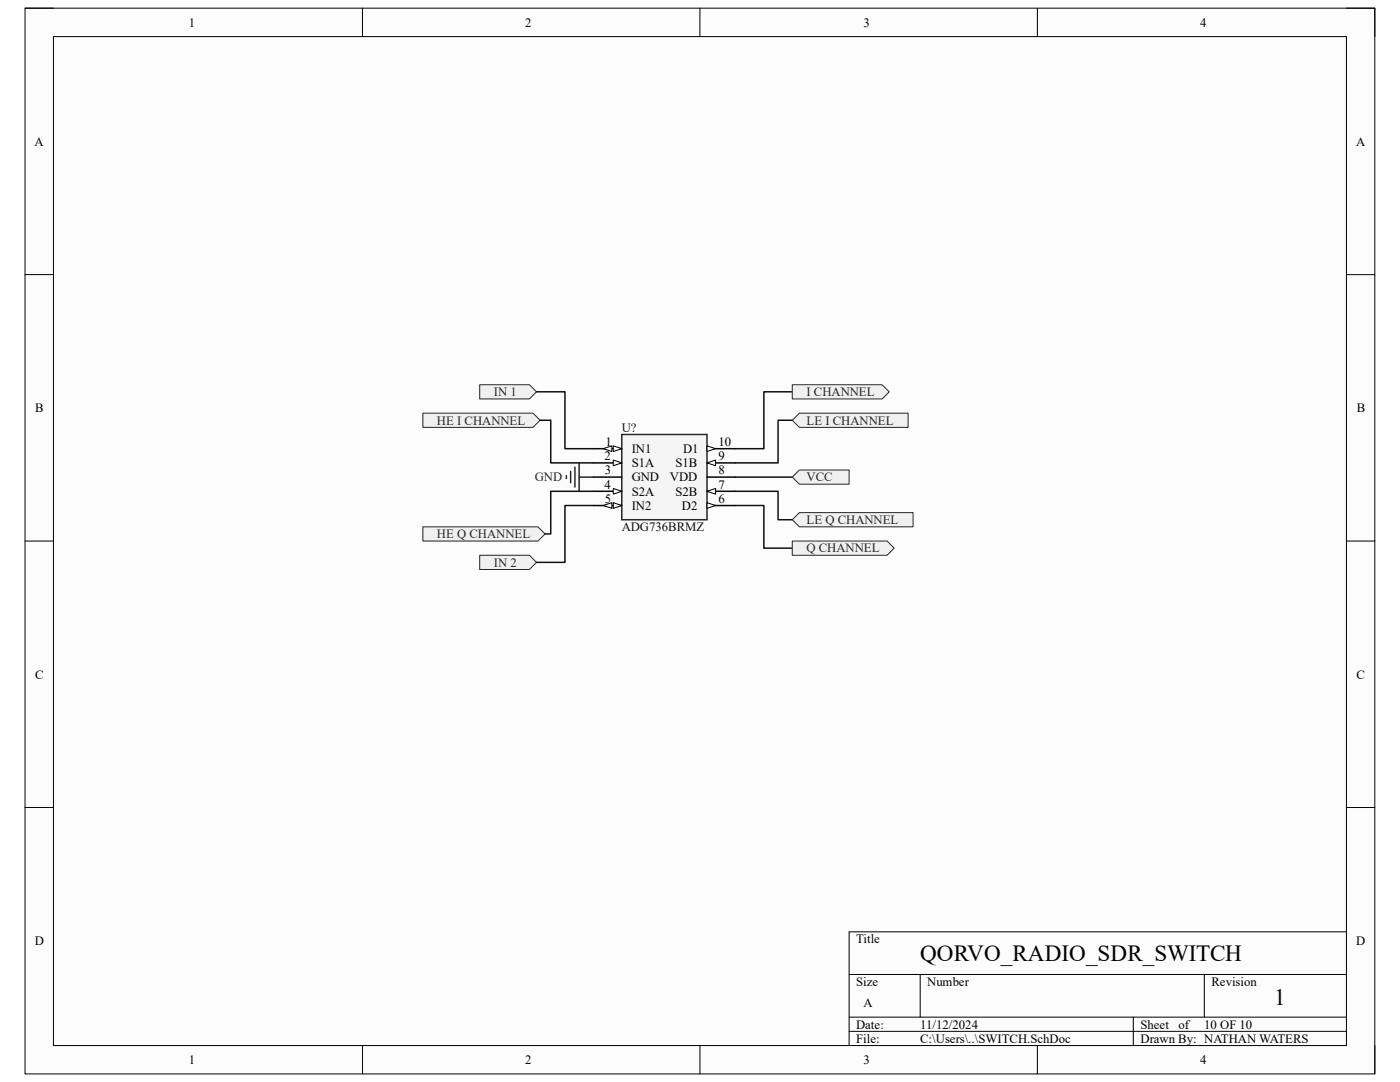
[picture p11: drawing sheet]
<svg xmlns="http://www.w3.org/2000/svg" width="279mm" height="216mm" viewBox="0 0 279 216" stroke-linecap="round" stroke-linejoin="round" font-family="sans-serif">
<path d="M5 1.6h269.4v212.7h-269.4z" fill-rule="evenodd" fill="#fcfcfc"/>
<path d="M5 1.6h269.4v212.7h-269.4z" fill="none" stroke="#000" stroke-width=".2"/>
<path d="M10.7 7.3h258v201.3h-258z" fill-rule="evenodd" fill="#fcfcfc"/>
<g fill="none" stroke="#000" stroke-width=".2">
<path d="M5 1.6h5.7M10.7 7.3h258v201.3h-258zM72.3 1.6v5.7M139.7 1.6v5.7M207 1.6v5.7M268.7 1.6h5.7v5.7M5 54.8h5.7M268.7 54.8h5.7M5 108h5.7M268.7 108h5.7M5 161.1h5.7M268.7 161.1h5.7"/>
<path d="M169.5 194.4h99.2M183.6 194.4v8.6M240.3 194.4v8.6M268.7 185.9h-99.2v22.7M72.3 208.6v5.7M139.7 208.6v5.7M169.5 203h99.2M169.5 205.8h99.2M207 208.6v5.7M226.2 203v5.6M274.4 208.6v5.7"/>
</g>
<path d="M124.1 86.7h17v17h-17z" fill-rule="evenodd" fill="#f5f5f5"/>
<path d="M124.1 86.7h17v17h-17z" fill="none" stroke="#262626" stroke-width=".3"/>
<path d="M118.4 89.5h5.7" fill="none" stroke="#000" stroke-width=".3"/>
<path d="M122.4 89l1.7 .5-1.7 .6z" fill="#fbfbfb"/>
<path d="M122.4 89l1.7 .5-1.7 .6z" fill="none" stroke="#000" stroke-width=".2"/>
<path d="M120.4 89.5l1.7-.5v1.1z" fill="#fbfbfb"/>
<path d="M120.4 89.5l1.7-.5v1.1z" fill="none" stroke="#000" stroke-width=".2"/>
<path d="M118.4 92.4h5.7" fill="none" stroke="#000" stroke-width=".3"/>
<path d="M122.4 91.8l1.7 .6-1.7 .5z" fill="#fbfbfb"/>
<path d="M122.4 91.8l1.7 .6-1.7 .5z" fill="none" stroke="#000" stroke-width=".2"/>
<path d="M118.4 95.2h5.7M118.4 98h5.7" fill="none" stroke="#000" stroke-width=".3"/>
<path d="M122.4 97.5l1.7 .5-1.7 .6z" fill="#fbfbfb"/>
<path d="M122.4 97.5l1.7 .5-1.7 .6z" fill="none" stroke="#000" stroke-width=".2"/>
<path d="M118.4 100.9h5.7" fill="none" stroke="#000" stroke-width=".3"/>
<path d="M122.4 100.3l1.7 .6-1.7 .5z" fill="#fbfbfb"/>
<path d="M122.4 100.3l1.7 .6-1.7 .5z" fill="none" stroke="#000" stroke-width=".2"/>
<path d="M120.4 100.9l1.7-.6v1.1z" fill="#fbfbfb"/>
<path d="M120.4 100.9l1.7-.6v1.1z" fill="none" stroke="#000" stroke-width=".2"/>
<path d="M141.1 89.5h5.7" fill="none" stroke="#000" stroke-width=".3"/>
<path d="M141.1 89l1.7 .5-1.7 .6z" fill="#fbfbfb"/>
<path d="M141.1 89l1.7 .5-1.7 .6z" fill="none" stroke="#000" stroke-width=".2"/>
<path d="M141.1 92.4h5.7" fill="none" stroke="#000" stroke-width=".3"/>
<path d="M141.1 92.4l1.7-.6v1.1z" fill="#fbfbfb"/>
<path d="M141.1 92.4l1.7-.6v1.1z" fill="none" stroke="#000" stroke-width=".2"/>
<path d="M141.1 95.2h5.7M141.1 98h5.7" fill="none" stroke="#000" stroke-width=".3"/>
<path d="M141.1 98l1.7-.5v1.1z" fill="#fbfbfb"/>
<path d="M141.1 98l1.7-.5v1.1z" fill="none" stroke="#000" stroke-width=".2"/>
<path d="M141.1 100.9h5.7" fill="none" stroke="#000" stroke-width=".3"/>
<path d="M141.1 100.3l1.7 .6-1.7 .5z" fill="#fbfbfb"/>
<path d="M141.1 100.3l1.7 .6-1.7 .5z" fill="none" stroke="#000" stroke-width=".2"/>
<path d="M113 94.9v.6M113.9 94.1v2.2M114.7 93.2v4M115.6 92.4v5.6M115.6 95.2h2.8" fill="none" stroke="#262626" stroke-width=".3"/>
<path d="M95.7 76.8h10l1.4 1.4-1.4 1.4h-10z" fill-rule="evenodd" fill="#f0f0f0"/>
<path d="M95.7 76.8h10l1.4 1.4-1.4 1.4h-10z" fill="none" stroke="#262626" stroke-width=".2"/>
<path d="M84.4 82.4h22l1.4 1.5-1.4 1.4h-22z" fill-rule="evenodd" fill="#f0f0f0"/>
<path d="M84.4 82.4h22l1.4 1.5-1.4 1.4h-22z" fill="none" stroke="#262626" stroke-width=".2"/>
<path d="M84.4 105.1h23l1.4 1.4-1.4 1.5h-23z" fill-rule="evenodd" fill="#f0f0f0"/>
<path d="M84.4 105.1h23l1.4 1.4-1.4 1.5h-23z" fill="none" stroke="#262626" stroke-width=".2"/>
<path d="M95.7 110.8h10l1.4 1.4-1.4 1.4h-10z" fill-rule="evenodd" fill="#f0f0f0"/>
<path d="M95.7 110.8h10l1.4 1.4-1.4 1.4h-10z" fill="none" stroke="#262626" stroke-width=".2"/>
<path d="M107.1 78.2h5.6v11.3h5.7M158.1 78.2h-5.7v11.3h-5.6M107.8 83.9h2.1v8.5h8.5M118.4 98h-8.5v8.5h-1.1M146.8 98h8.5v5.7h2.8M158.1 83.9h-2.8v8.5h-8.5M118.4 100.9h-5.7v11.3h-5.6M146.8 100.9h5.6v8.5h5.7" fill="none" stroke="#0e0e0e" stroke-width=".3"/>
<path d="M158.1 76.8h17.9l1.5 1.4-1.5 1.4h-17.9z" fill-rule="evenodd" fill="#f0f0f0"/>
<path d="M158.1 76.8h17.9l1.5 1.4-1.5 1.4h-17.9z" fill="none" stroke="#262626" stroke-width=".2"/>
<path d="M158.1 108h18.9l1.5 1.4-1.5 1.4h-18.9z" fill-rule="evenodd" fill="#f0f0f0"/>
<path d="M158.1 108h18.9l1.5 1.4-1.5 1.4h-18.9z" fill="none" stroke="#262626" stroke-width=".2"/>
<path d="M158.1 83.9l1.4-1.5h21.7v2.9h-21.7z" fill-rule="evenodd" fill="#f0f0f0"/>
<path d="M158.1 83.9l1.4-1.5h21.7v2.9h-21.7z" fill="none" stroke="#262626" stroke-width=".2"/>
<path d="M158.1 103.7l1.4-1.4h22.7v2.8h-22.7z" fill-rule="evenodd" fill="#f0f0f0"/>
<path d="M158.1 103.7l1.4-1.4h22.7v2.8h-22.7z" fill="none" stroke="#262626" stroke-width=".2"/>
<path d="M146.8 95.2h11.3" fill="none" stroke="#0e0e0e" stroke-width=".3"/>
<path d="M158.1 95.2l1.4-1.4h10v2.8h-10z" fill-rule="evenodd" fill="#f0f0f0"/>
<path d="M158.1 95.2l1.4-1.4h10v2.8h-10z" fill="none" stroke="#262626" stroke-width=".2"/>
<g font-size="4.6">
<text x="183.6" y="191.8">QORVO_RADIO_SDR_SWITCH</text>
<text x="254.3" y="200.5">1</text>
</g>
<g font-size="2.5">
<text x="37.7" y="5.3">1</text>
<text x="104.8" y="5.3">2</text>
<text x="172.3" y="5.3">3</text>
<text x="239.5" y="5.3">4</text>
<text x="6.9" y="29.1">A</text>
<text x="270.6" y="29.1">A</text>
<text x="7" y="82.3">B</text>
<text x="270.8" y="82.3">B</text>
<text x="120.9" y="89">1</text>
<text x="143.4" y="89">10</text>
<text x="120.6" y="91.8">2</text>
<text x="120.7" y="94.7">3</text>
<text x="126.1" y="90.4">IN1</text>
<text x="126.1" y="93.2">S1A</text>
<text x="134.8" y="93.2">S1B</text>
<text x="136.3" y="90.4">D1</text>
<text x="143.4" y="91.8">9</text>
<text x="143.4" y="94.7">8</text>
<text x="120.6" y="97.5">4</text>
<text x="120.7" y="100.3">5</text>
<text x="126.1" y="96.1">GND</text>
<text x="126.1" y="98.9">S2A</text>
<text x="126.1" y="101.7">IN2</text>
<text x="133.7" y="96.1">VDD</text>
<text x="134.8" y="98.9">S2B</text>
<text x="136.1" y="101.7">D2</text>
<text x="143.4" y="97.5">7</text>
<text x="143.4" y="100.3">6</text>
<text x="7" y="135.4">C</text>
<text x="270.7" y="135.4">C</text>
<text x="6.9" y="188.6">D</text>
<text x="170.9" y="188.2">Title</text>
<text x="270.7" y="188.6">D</text>
<text x="170.9" y="196.7">Size</text>
<text x="185" y="196.7">Number</text>
<text x="241.8" y="196.7">Revision</text>
<text x="172.3" y="201">A</text>
<text x="170.9" y="205.2">Date:</text>
<text x="170.9" y="208.1">File:</text>
<text x="183.6" y="205.2">11/12/2024</text>
<text x="183.7" y="208.1">C:\Users\..\SWITCH.SchDoc</text>
<text x="227.6" y="205.2">Sheet</text>
<text x="227.6" y="208.1">Drawn By: NATHAN WATERS</text>
<text x="235.2" y="205.2">of</text>
<text x="240.3" y="205.2">10 OF 10</text>
<text x="37.7" y="212.3">1</text>
<text x="104.8" y="212.3">2</text>
<text x="172.3" y="212.3">3</text>
<text x="239.5" y="212.3">4</text>
</g>
<g font-size="2.5" fill="#262626">
<text x="98.6" y="79">IN 1</text>
<text x="161" y="79">I CHANNEL</text>
<text x="87.2" y="84.7">HE I CHANNEL</text>
<text x="161" y="84.7">LE I CHANNEL</text>
<text x="106.7" y="96.1">GND</text>
<text x="161" y="96.1">VCC</text>
<text x="87.2" y="107.4">HE Q CHANNEL</text>
<text x="161" y="104.6">LE Q CHANNEL</text>
<text x="98.6" y="113.1">IN 2</text>
<text x="161" y="110.2">Q CHANNEL</text>
</g>
<g font-size="2.5" fill="#0e0e0e">
<text x="124.1" y="86.1">U?</text>
<text x="124.1" y="106">ADG736BRMZ</text>
</g>
</svg>
